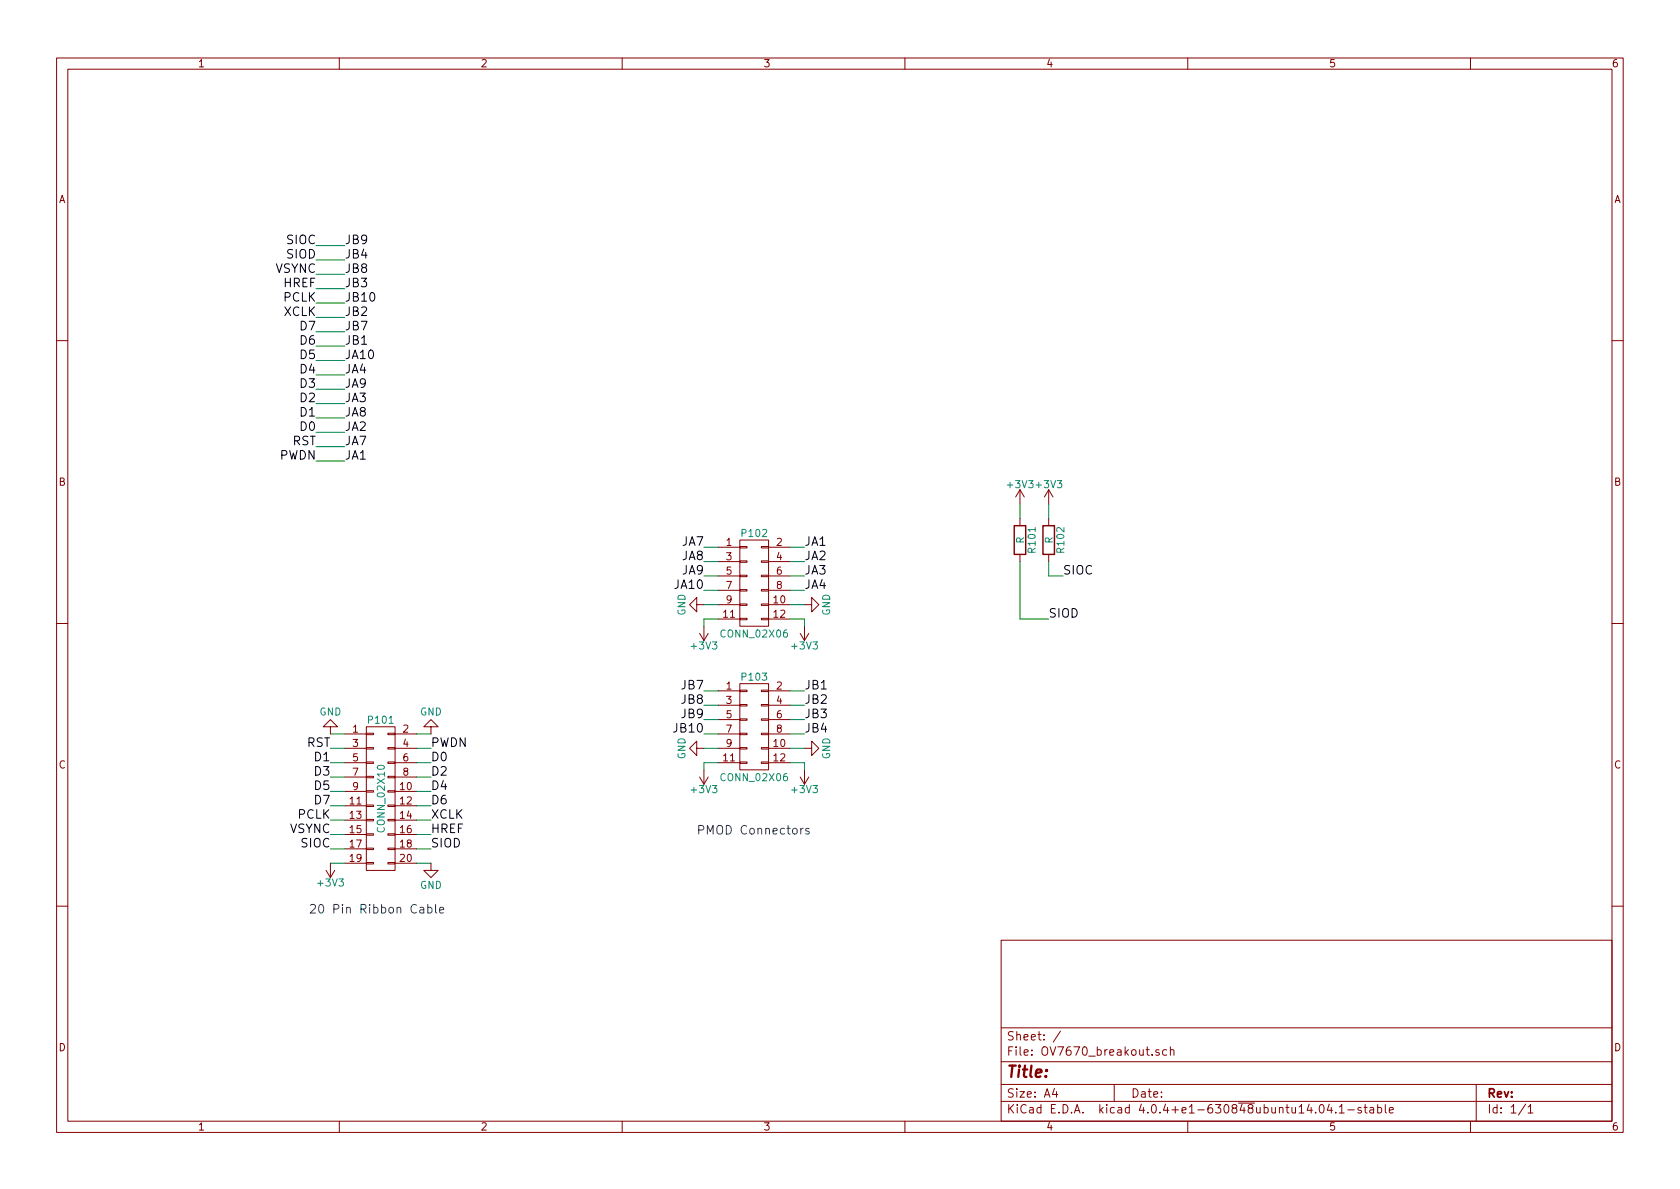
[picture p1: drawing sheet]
EESchema Schematic File Version 2
LIBS:power
LIBS:device
LIBS:transistors
LIBS:conn
LIBS:linear
LIBS:regul
LIBS:74xx
LIBS:cmos4000
LIBS:adc-dac
LIBS:memory
LIBS:xilinx
LIBS:microcontrollers
LIBS:dsp
LIBS:microchip
LIBS:analog_switches
LIBS:motorola
LIBS:texas
LIBS:intel
LIBS:audio
LIBS:interface
LIBS:digital-audio
LIBS:philips
LIBS:display
LIBS:cypress
LIBS:siliconi
LIBS:opto
LIBS:atmel
LIBS:contrib
LIBS:valves
EELAYER 25 0
EELAYER END
$Descr A4 11693 8268
encoding utf-8
Sheet 1 1
Title ""
Date ""
Rev ""
Comp ""
Comment1 ""
Comment2 ""
Comment3 ""
Comment4 ""
$EndDescr
$Comp
L CONN_02X10 P101
U 1 1
P 2650 5550
F 0 "P101" H 2650 6100 50  0000 C CNN
F 1 "CONN_02X10" V 2650 5550 50  0000 C CNN
F 2 "Pin_Headers:Pin_Header_Straight_2x10" H 2650 4350 50  0001 C CNN
F 3 "" H 2650 4350 50  0000 C CNN
	1    2650 5550
	1    0    0    -1  
$EndComp
$Comp
L CONN_02X06 P102
U 1 1
P 5250 4050
F 0 "P102" H 5250 4400 50  0000 C CNN
F 1 "CONN_02X06" H 5250 3700 50  0000 C CNN
F 2 "Pin_Headers:Pin_Header_Straight_2x06" H 5250 2850 50  0001 C CNN
F 3 "" H 5250 2850 50  0000 C CNN
	1    5250 4050
	1    0    0    -1  
$EndComp
$Comp
L CONN_02X06 P103
U 1 1
P 5250 5050
F 0 "P103" H 5250 5400 50  0000 C CNN
F 1 "CONN_02X06" H 5250 4700 50  0000 C CNN
F 2 "Pin_Headers:Pin_Header_Straight_2x06" H 5250 3850 50  0001 C CNN
F 3 "" H 5250 3850 50  0000 C CNN
	1    5250 5050
	1    0    0    -1  
$EndComp
$Comp
L GND #PWR01
U 1 1
P 5600 4200
F 0 "#PWR01" H 5600 3950 50  0001 C CNN
F 1 "GND" H 5600 4050 50  0000 C CNN
F 2 "" H 5600 4200 50  0000 C CNN
F 3 "" H 5600 4200 50  0000 C CNN
	1    5600 4200
	0    -1   -1   0   
$EndComp
$Comp
L GND #PWR02
U 1 1
P 4900 4200
F 0 "#PWR02" H 4900 3950 50  0001 C CNN
F 1 "GND" H 4900 4050 50  0000 C CNN
F 2 "" H 4900 4200 50  0000 C CNN
F 3 "" H 4900 4200 50  0000 C CNN
	1    4900 4200
	0    1    1    0   
$EndComp
$Comp
L GND #PWR03
U 1 1
P 4900 5200
F 0 "#PWR03" H 4900 4950 50  0001 C CNN
F 1 "GND" H 4900 5050 50  0000 C CNN
F 2 "" H 4900 5200 50  0000 C CNN
F 3 "" H 4900 5200 50  0000 C CNN
	1    4900 5200
	0    1    1    0   
$EndComp
$Comp
L GND #PWR04
U 1 1
P 5600 5200
F 0 "#PWR04" H 5600 4950 50  0001 C CNN
F 1 "GND" H 5600 5050 50  0000 C CNN
F 2 "" H 5600 5200 50  0000 C CNN
F 3 "" H 5600 5200 50  0000 C CNN
	1    5600 5200
	0    -1   -1   0   
$EndComp
$Comp
L +3V3 #PWR05
U 1 1
P 4900 5350
F 0 "#PWR05" H 4900 5200 50  0001 C CNN
F 1 "+3V3" H 4900 5490 50  0000 C CNN
F 2 "" H 4900 5350 50  0000 C CNN
F 3 "" H 4900 5350 50  0000 C CNN
	1    4900 5350
	-1   0    0    1   
$EndComp
$Comp
L +3V3 #PWR06
U 1 1
P 5600 5350
F 0 "#PWR06" H 5600 5200 50  0001 C CNN
F 1 "+3V3" H 5600 5490 50  0000 C CNN
F 2 "" H 5600 5350 50  0000 C CNN
F 3 "" H 5600 5350 50  0000 C CNN
	1    5600 5350
	-1   0    0    1   
$EndComp
$Comp
L +3V3 #PWR07
U 1 1
P 4900 4350
F 0 "#PWR07" H 4900 4200 50  0001 C CNN
F 1 "+3V3" H 4900 4490 50  0000 C CNN
F 2 "" H 4900 4350 50  0000 C CNN
F 3 "" H 4900 4350 50  0000 C CNN
	1    4900 4350
	-1   0    0    1   
$EndComp
$Comp
L +3V3 #PWR08
U 1 1
P 5600 4350
F 0 "#PWR08" H 5600 4200 50  0001 C CNN
F 1 "+3V3" H 5600 4490 50  0000 C CNN
F 2 "" H 5600 4350 50  0000 C CNN
F 3 "" H 5600 4350 50  0000 C CNN
	1    5600 4350
	-1   0    0    1   
$EndComp
Wire Wire Line
	5000 4200 4900 4200
Wire Wire Line
	5500 4200 5600 4200
Wire Wire Line
	5500 4300 5600 4300
Wire Wire Line
	5600 4300 5600 4350
Wire Wire Line
	5000 4300 4900 4300
Wire Wire Line
	4900 4300 4900 4350
Wire Wire Line
	5500 5200 5600 5200
Wire Wire Line
	5000 5200 4900 5200
Wire Wire Line
	5500 5300 5600 5300
Wire Wire Line
	5600 5300 5600 5350
Wire Wire Line
	5000 5300 4900 5300
Wire Wire Line
	4900 5300 4900 5350
Wire Wire Line
	5000 5100 4900 5100
Wire Wire Line
	5000 5000 4900 5000
Wire Wire Line
	5000 4900 4900 4900
Wire Wire Line
	5000 4800 4900 4800
Wire Wire Line
	5500 4800 5600 4800
Wire Wire Line
	5500 4900 5600 4900
Wire Wire Line
	5500 5000 5600 5000
Wire Wire Line
	5500 5100 5600 5100
Text Label 4900 5100 2    60   ~ 0
JB10
Text Label 4900 5000 2    60   ~ 0
JB9
Text Label 4900 4900 2    60   ~ 0
JB8
Text Label 4900 4800 2    60   ~ 0
JB7
Text Label 5600 4800 0    60   ~ 0
JB1
Text Label 5600 4900 0    60   ~ 0
JB2
Text Label 5600 5000 0    60   ~ 0
JB3
Text Label 5600 5100 0    60   ~ 0
JB4
Wire Wire Line
	5500 3800 5600 3800
Wire Wire Line
	5000 3800 4900 3800
Wire Wire Line
	5500 3900 5600 3900
Wire Wire Line
	5500 4000 5600 4000
Wire Wire Line
	5500 4100 5600 4100
Wire Wire Line
	5000 3900 4900 3900
Wire Wire Line
	5000 4000 4900 4000
Wire Wire Line
	5000 4100 4900 4100
Text Label 5600 3800 0    60   ~ 0
JA1
Text Label 5600 3900 0    60   ~ 0
JA2
Text Label 5600 4000 0    60   ~ 0
JA3
Text Label 5600 4100 0    60   ~ 0
JA4
Text Label 4900 3800 2    60   ~ 0
JA7
Text Label 4900 3900 2    60   ~ 0
JA8
Text Label 4900 4000 2    60   ~ 0
JA9
Text Label 4900 4100 2    60   ~ 0
JA10
Text Notes 4850 5800 0    60   ~ 0
PMOD Connectors
Text Notes 2150 6350 0    60   ~ 0
20 Pin Ribbon Cable
Wire Wire Line
	2400 5100 2300 5100
Wire Wire Line
	2900 5100 3000 5100
Wire Wire Line
	2400 5200 2300 5200
Wire Wire Line
	2900 5200 3000 5200
Wire Wire Line
	2400 5300 2300 5300
Wire Wire Line
	2900 5300 3000 5300
Wire Wire Line
	2400 5400 2300 5400
Wire Wire Line
	2900 5400 3000 5400
Wire Wire Line
	2400 5500 2300 5500
Wire Wire Line
	2900 5500 3000 5500
Wire Wire Line
	2400 5600 2300 5600
Wire Wire Line
	2900 5600 3000 5600
Wire Wire Line
	2400 5700 2300 5700
Wire Wire Line
	2900 5700 3000 5700
Wire Wire Line
	2900 5800 3000 5800
Wire Wire Line
	2900 5900 3000 5900
Wire Wire Line
	2400 5800 2300 5800
Wire Wire Line
	2400 5900 2300 5900
Wire Wire Line
	2400 6000 2300 6000
Wire Wire Line
	2900 6000 3000 6000
Text Label 2300 5900 2    60   ~ 0
SIOC
Text Label 2300 5800 2    60   ~ 0
VSYNC
Text Label 2300 5700 2    60   ~ 0
PCLK
Text Label 2300 5600 2    60   ~ 0
D7
Text Label 2300 5500 2    60   ~ 0
D5
Text Label 2300 5400 2    60   ~ 0
D3
Text Label 2300 5300 2    60   ~ 0
D1
Text Label 2300 5200 2    60   ~ 0
RST
Text Label 3000 5900 0    60   ~ 0
SIOD
Text Label 3000 5800 0    60   ~ 0
HREF
Text Label 3000 5700 0    60   ~ 0
XCLK
Text Label 3000 5600 0    60   ~ 0
D6
Text Label 3000 5500 0    60   ~ 0
D4
Text Label 3000 5400 0    60   ~ 0
D2
Text Label 3000 5300 0    60   ~ 0
D0
Text Label 3000 5200 0    60   ~ 0
PWDN
$Comp
L GND #PWR09
U 1 1
P 3000 6000
F 0 "#PWR09" H 3000 5750 50  0001 C CNN
F 1 "GND" H 3000 5850 50  0000 C CNN
F 2 "" H 3000 6000 50  0000 C CNN
F 3 "" H 3000 6000 50  0000 C CNN
	1    3000 6000
	1    0    0    -1  
$EndComp
$Comp
L GND #PWR010
U 1 1
P 2300 5100
F 0 "#PWR010" H 2300 4850 50  0001 C CNN
F 1 "GND" H 2300 4950 50  0000 C CNN
F 2 "" H 2300 5100 50  0000 C CNN
F 3 "" H 2300 5100 50  0000 C CNN
	1    2300 5100
	-1   0    0    1   
$EndComp
Wire Wire Line
	2200 1700 2400 1700
Wire Wire Line
	2200 1800 2400 1800
Wire Wire Line
	2200 1900 2400 1900
Wire Wire Line
	2200 2000 2400 2000
Wire Wire Line
	2200 2100 2400 2100
Wire Wire Line
	2200 2200 2400 2200
Wire Wire Line
	2200 2300 2400 2300
Wire Wire Line
	2200 2400 2400 2400
Wire Wire Line
	2200 2500 2400 2500
Wire Wire Line
	2200 2600 2400 2600
Wire Wire Line
	2200 2700 2400 2700
Wire Wire Line
	2200 2800 2400 2800
$Comp
L +3V3 #PWR011
U 1 1
P 2300 6000
F 0 "#PWR011" H 2300 5850 50  0001 C CNN
F 1 "+3V3" H 2300 6140 50  0000 C CNN
F 2 "" H 2300 6000 50  0000 C CNN
F 3 "" H 2300 6000 50  0000 C CNN
	1    2300 6000
	-1   0    0    1   
$EndComp
$Comp
L GND #PWR012
U 1 1
P 3000 5100
F 0 "#PWR012" H 3000 4850 50  0001 C CNN
F 1 "GND" H 3000 4950 50  0000 C CNN
F 2 "" H 3000 5100 50  0000 C CNN
F 3 "" H 3000 5100 50  0000 C CNN
	1    3000 5100
	-1   0    0    1   
$EndComp
Text Label 2200 1700 2    60   ~ 0
SIOC
Text Label 2200 1800 2    60   ~ 0
SIOD
Text Label 2200 1900 2    60   ~ 0
VSYNC
Text Label 2200 2000 2    60   ~ 0
HREF
Text Label 2200 2100 2    60   ~ 0
PCLK
Text Label 2200 2200 2    60   ~ 0
XCLK
Text Label 2200 2300 2    60   ~ 0
D7
Text Label 2200 2400 2    60   ~ 0
D6
Text Label 2200 2500 2    60   ~ 0
D5
Text Label 2200 2600 2    60   ~ 0
D4
Text Label 2200 2700 2    60   ~ 0
D3
Text Label 2200 2800 2    60   ~ 0
D2
Wire Wire Line
	2400 2900 2200 2900
Wire Wire Line
	2400 3000 2200 3000
Wire Wire Line
	2400 3100 2200 3100
Wire Wire Line
	2400 3200 2200 3200
Text Label 2200 2900 2    60   ~ 0
D1
Text Label 2200 3000 2    60   ~ 0
D0
Text Label 2200 3100 2    60   ~ 0
RST
Text Label 2200 3200 2    60   ~ 0
PWDN
Text Label 2400 3200 0    60   ~ 0
JA1
Text Label 2400 3100 0    60   ~ 0
JA7
Text Label 2400 3000 0    60   ~ 0
JA2
Text Label 2400 2900 0    60   ~ 0
JA8
Text Label 2400 2100 0    60   ~ 0
JB10
Text Label 2400 2800 0    60   ~ 0
JA3
Text Label 2400 2700 0    60   ~ 0
JA9
Text Label 2400 2600 0    60   ~ 0
JA4
Text Label 2400 2500 0    60   ~ 0
JA10
Text Label 2400 2300 0    60   ~ 0
JB7
Text Label 2400 2400 0    60   ~ 0
JB1
Text Label 2400 1900 0    60   ~ 0
JB8
Text Label 2400 2200 0    60   ~ 0
JB2
Text Label 2400 1700 0    60   ~ 0
JB9
Text Label 2400 2000 0    60   ~ 0
JB3
Text Label 2400 1800 0    60   ~ 0
JB4
$Comp
L R R101
U 1 1
P 7100 3750
F 0 "R101" V 7180 3750 50  0000 C CNN
F 1 "R" V 7100 3750 50  0000 C CNN
F 2 "Resistors_SMD:R_0805" V 7030 3750 50  0001 C CNN
F 3 "" H 7100 3750 50  0000 C CNN
	1    7100 3750
	1    0    0    -1  
$EndComp
$Comp
L R R102
U 1 1
P 7300 3750
F 0 "R102" V 7380 3750 50  0000 C CNN
F 1 "R" V 7300 3750 50  0000 C CNN
F 2 "Resistors_SMD:R_0805" V 7230 3750 50  0001 C CNN
F 3 "" H 7300 3750 50  0000 C CNN
	1    7300 3750
	1    0    0    -1  
$EndComp
$Comp
L +3V3 #PWR013
U 1 1
P 7100 3500
F 0 "#PWR013" H 7100 3350 50  0001 C CNN
F 1 "+3V3" H 7100 3640 50  0000 C CNN
F 2 "" H 7100 3500 50  0000 C CNN
F 3 "" H 7100 3500 50  0000 C CNN
	1    7100 3500
	1    0    0    -1  
$EndComp
$Comp
L +3V3 #PWR014
U 1 1
P 7300 3500
F 0 "#PWR014" H 7300 3350 50  0001 C CNN
F 1 "+3V3" H 7300 3640 50  0000 C CNN
F 2 "" H 7300 3500 50  0000 C CNN
F 3 "" H 7300 3500 50  0000 C CNN
	1    7300 3500
	1    0    0    -1  
$EndComp
Wire Wire Line
	7100 3500 7100 3600
Wire Wire Line
	7300 3500 7300 3600
Wire Wire Line
	7100 3900 7100 4300
Wire Wire Line
	7100 4300 7300 4300
Wire Wire Line
	7300 3900 7300 4000
Wire Wire Line
	7300 4000 7400 4000
Text Label 7400 4000 0    60   ~ 0
SIOC
Text Label 7300 4300 0    60   ~ 0
SIOD
$EndSCHEMATC
